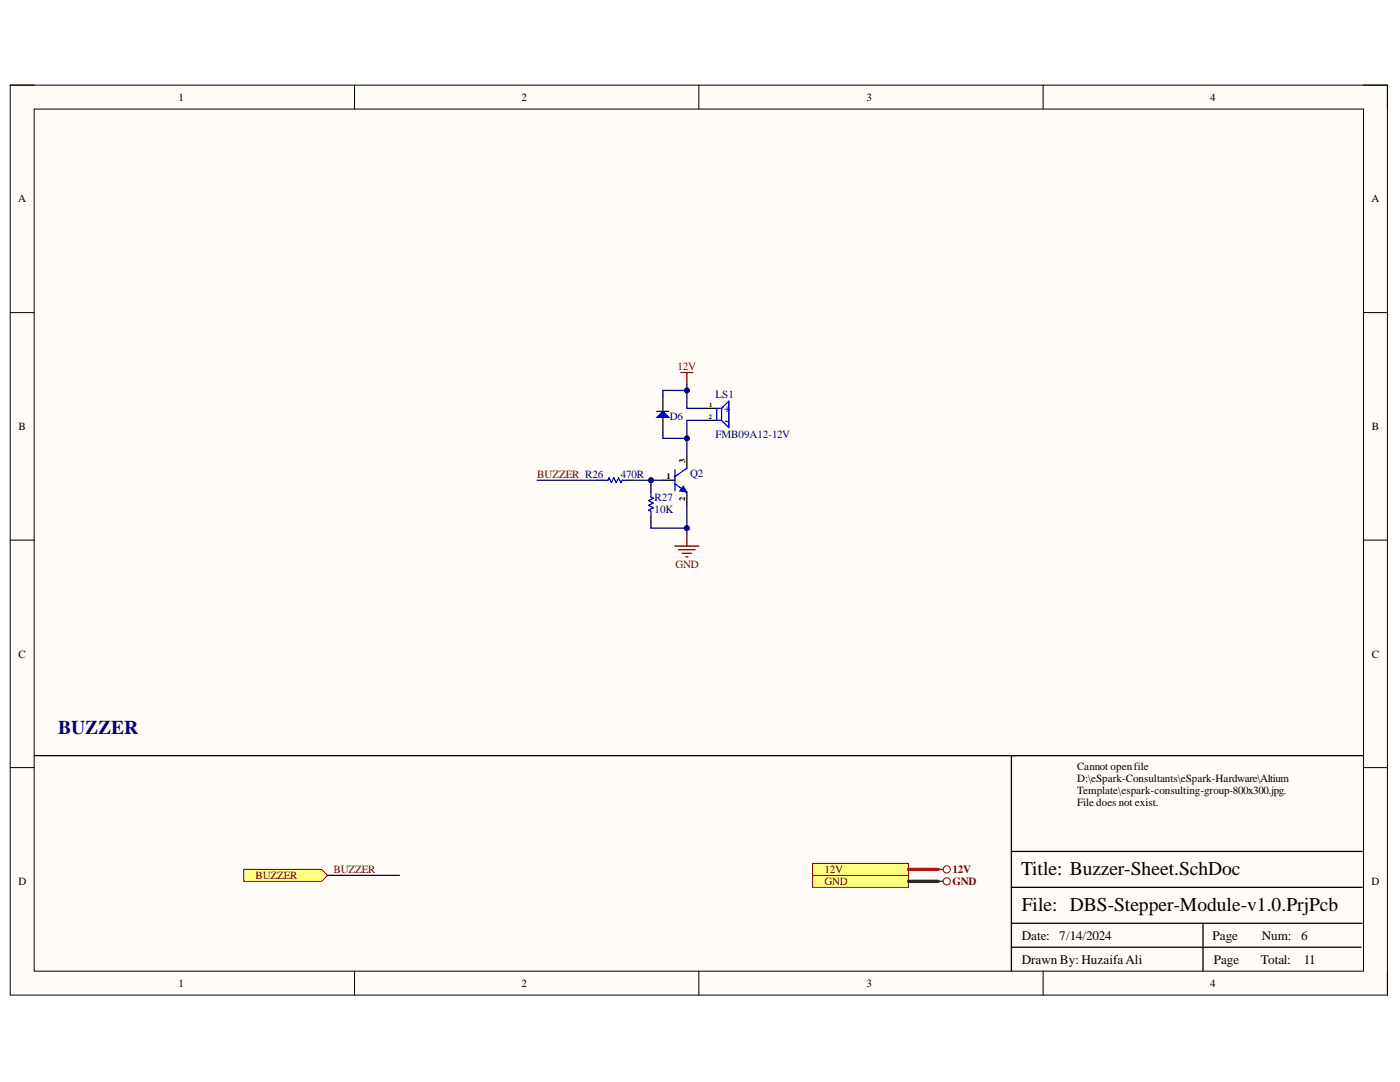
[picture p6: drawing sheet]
<svg xmlns="http://www.w3.org/2000/svg" width="279mm" height="216mm" viewBox="0 0 279 216" stroke-linecap="round" stroke-linejoin="round" font-family="sans-serif">
<path d="M2 17h274.9v181.6h-274.9z" fill-rule="evenodd" fill="#fffcf8"/>
<path d="M2 17h274.9v181.6h-274.9z" fill="none" stroke="#000" stroke-width=".2"/>
<path d="M6.8 21.8h265.3v172h-265.3z" fill-rule="evenodd" fill="#fffcf8"/>
<g fill="none" stroke="#000" stroke-width=".2">
<path d="M2 17h4.8M70.8 17v4.8M139.5 17v4.8M208.2 17v4.8M272.1 17h4.8v4.8M6.8 21.8h265.3v172h-265.3zM2 62.4h4.8M272.1 62.4h4.8M2 107.8h4.8M272.1 107.8h4.8M2 153.2h4.8M272.1 153.2h4.8"/>
<path d="M70.8 193.8v4.8M139.5 193.8v4.8M208.2 193.8v4.8M276.9 193.8v4.8"/>
</g>
<path d="M132.3 95.8h2.4M137.1 91v2.4M137.1 98.2v2.4M140.7 81.5h2.3M140.7 83.9h2.3M272.1 150.8h-70.3v43M201.8 177.1h70.1M201.8 169.9h70.1M201.8 189h69.8M201.8 184.2h70.1M240.1 184.2v9.6" fill="none" stroke="#000" stroke-width=".25"/>
<path d="M134.7 96.5l2.4 1.7M134.7 93.7v4.3M137.1 93.4l-2.4 1.7M144 81.5l1.4-1.4v5.2l-1.4-1.4M144 81.5h-1v2.4h1M144 81.5v2.4" fill="none" stroke="#00f" stroke-width=".25"/>
<path d="M134.7 109h4.8M135.4 109.7h3.3M136.1 110.4h1.9M136.8 111.1h.5M137.1 106.6v2.4" fill="none" stroke="#800000" stroke-width=".25"/>
<path d="M136.4 97l.7 1.2-1.5-.2z" fill="#00f"/>
<path d="M136.4 97l.7 1.2-1.5-.2z" fill="none" stroke="#00f" stroke-width=".2"/>
<path d="M132.3 79.1v3M129.9 97v1.2M132.3 83.3v3M129.9 103v1.2" fill="none" stroke="#000" stroke-width=".25"/>
<path d="M129.9 98.2v1l.5 .2-1 .5 1 .5-1 .4 1 .5-1 .5 .5 .2v1" fill="none" stroke="#00f" stroke-width=".25"/>
<path d="M131.1 83.3l1.2-1.2 1.2 1.2z" fill="#00f"/>
<path d="M120.3 95.8h1l.2-.5 .5 1 .5-1 .5 1 .5-1 .4 1 .3-.5h.9M131.1 83.3l1.2-1.2 1.2 1.2zM131.1 82.1h2.4" fill="none" stroke="#00f" stroke-width=".25"/>
<path d="M135.9 74.3h2.4M137.1 74.3v2.4" fill="none" stroke="#800000" stroke-width=".25"/>
<path d="M119.2 95.8h1.1M125.1 95.8h1.2M6.8 150.8h196" fill="none" stroke="#000" stroke-width=".25"/>
<path d="M162.2 174.7h19.1v2.4h-19.1z" fill-rule="evenodd" fill="#ffff80"/>
<g fill="none" stroke="#800000" stroke-width=".2">
<path d="M162.2 174.7h19.1v2.4h-19.1z"/>
<circle cx="188.9" cy="175.9" r=".72"/>
</g>
<path d="M187.3 175.9h.9" fill="none" stroke="#800000" stroke-width=".25"/>
<path d="M162.2 172.3h19.1v2.4h-19.1z" fill-rule="evenodd" fill="#ffff80"/>
<g fill="none" stroke="#800000" stroke-width=".2">
<path d="M162.2 172.3h19.1v2.4h-19.1z"/>
<circle cx="188.9" cy="173.5" r=".72"/>
</g>
<path d="M187.3 173.5h.9" fill="none" stroke="#800000" stroke-width=".25"/>
<path d="M129.9 104.2v1.2h7.2" fill="none" stroke="#000080" stroke-width=".25"/>
<circle cx="137.1" cy="105.4" r=".48" fill="#000080"/>
<circle cx="137.1" cy="105.4" r=".48" fill="none" stroke="#000080" stroke-width=".2"/>
<path d="M129.9 95.8v1.2" fill="none" stroke="#000080" stroke-width=".25"/>
<circle cx="129.9" cy="95.8" r=".48" fill="#000080"/>
<circle cx="129.9" cy="95.8" r=".48" fill="none" stroke="#000080" stroke-width=".2"/>
<path d="M107.2 95.8h12M137.1 100.6v6" fill="none" stroke="#000080" stroke-width=".25"/>
<circle cx="137.1" cy="105.4" r=".48" fill="#000080"/>
<circle cx="137.1" cy="105.4" r=".48" fill="none" stroke="#000080" stroke-width=".2"/>
<path d="M140.7 83.9h-3.6v7.1" fill="none" stroke="#000080" stroke-width=".25"/>
<circle cx="137.1" cy="87.5" r=".48" fill="#000080"/>
<circle cx="137.1" cy="87.5" r=".48" fill="none" stroke="#000080" stroke-width=".2"/>
<path d="M137.1 77.9v3.6h3.6" fill="none" stroke="#000080" stroke-width=".25"/>
<circle cx="137.1" cy="77.9" r=".48" fill="#000080"/>
<circle cx="137.1" cy="77.9" r=".48" fill="none" stroke="#000080" stroke-width=".2"/>
<path d="M137.1 76.7v1.2h-4.8v1.2" fill="none" stroke="#000080" stroke-width=".25"/>
<circle cx="137.1" cy="77.9" r=".48" fill="#000080"/>
<circle cx="137.1" cy="77.9" r=".48" fill="none" stroke="#000080" stroke-width=".2"/>
<path d="M132.3 86.3v1.2h4.8" fill="none" stroke="#000080" stroke-width=".25"/>
<circle cx="137.1" cy="87.5" r=".48" fill="#000080"/>
<circle cx="137.1" cy="87.5" r=".48" fill="none" stroke="#000080" stroke-width=".2"/>
<path d="M126.3 95.8h6" fill="none" stroke="#000080" stroke-width=".25"/>
<circle cx="129.9" cy="95.8" r=".48" fill="#000080"/>
<circle cx="129.9" cy="95.8" r=".48" fill="none" stroke="#000080" stroke-width=".2"/>
<path d="M181.3 175.9h6" fill="none" stroke="#274e13" stroke-width=".68"/>
<path d="M181.3 173.5h6" fill="none" stroke="#f00" stroke-width=".68"/>
<path d="M48.6 173.5h15.6l1.2 1.2-1.2 1.2h-15.6z" fill-rule="evenodd" fill="#ffff80"/>
<path d="M48.6 173.5h15.6l1.2 1.2-1.2 1.2h-15.6z" fill="none" stroke="#800000" stroke-width=".2"/>
<path d="M65.4 174.7h14.3" fill="none" stroke="#000080" stroke-width=".25"/>
<text font-size="3.9" fill="#000080" x="11.6" y="146.4">BUZZER</text>
<g font-size="3.9">
<text x="203.8" y="174.6">Title: Buzzer-Sheet.SchDoc</text>
<text x="204" y="181.7">File: DBS-Stepper-Module-v1.0.PrjPcb</text>
</g>
<g font-size="2.6">
<text x="204" y="187.5">Date:</text>
<text x="211.4" y="187.5">7/14/2024</text>
<text x="242" y="187.5">Page</text>
<text x="251.8" y="187.5">Num:</text>
<text x="259.7" y="187.5">6</text>
<text x="204" y="192.3">Drawn By: HuzaifaAli</text>
<text x="242.3" y="192.3">Page</text>
<text x="251.7" y="192.3">Total:</text>
<text x="260.2" y="192.3">11</text>
</g>
<g font-size="2.2">
<text x="35.6" y="20.1">1</text>
<text x="104.1" y="20.1">2</text>
<text x="172.9" y="20.1">3</text>
<text x="241.5" y="20.1">4</text>
<text x="3.6" y="40.4">A</text>
<text x="273.7" y="40.4">A</text>
<text x="144.5" y="82.2">+</text>
<text x="3.7" y="85.8">B</text>
<text x="144.7" y="84.6">-</text>
<text x="273.8" y="85.8">B</text>
<text x="3.7" y="131.3">C</text>
<text x="273.8" y="131.3">C</text>
<text x="215" y="153.7">Cannot openfile</text>
<text x="215" y="156">D:\eSpark-Consultants\eSpark-Hardware\Altium</text>
<text x="215" y="158.5">Template\espark-consulting-group-800x300.jpg.</text>
<text x="215" y="160.9">File does not exist.</text>
<text x="3.7" y="176.7">D</text>
<text x="273.7" y="176.7">D</text>
<text x="35.6" y="197">1</text>
<text x="104.1" y="197">2</text>
<text x="172.9" y="197">3</text>
<text x="241.5" y="197">4</text>
</g>
<g font-size="2.2" fill="#800000">
<text x="135.2" y="73.9">12V</text>
<text x="107.2" y="95.4">BUZZER R26</text>
<text x="134.8" y="113.4">GND</text>
<text x="51" y="175.4">BUZZER</text>
<text x="66.5" y="174.2">BUZZER</text>
<text x="164.6" y="176.7">GND</text>
<text x="164.6" y="174.2">12V</text>
<text x="190.1" y="176.7">GND</text>
<text x="190.1" y="174.2">12V</text>
</g>
<g font-size="2.2" fill="#000080">
<text x="133.7" y="83.8">D6</text>
<text x="142.8" y="79.4">LS1</text>
<text x="142.8" y="87.5">FMB09A12-12V</text>
<text x="123.9" y="95.4">470R</text>
<text x="137.7" y="95.2">Q2</text>
<text x="130.6" y="99.9">R27</text>
<text x="130.6" y="102.4">10K</text>
</g>
<g font-size="1.7">
<text x="133" y="95.5">1</text>
<text x="136.7" y="92.5" transform="rotate(-90 136.7 92.5)">3</text>
<text x="136.7" y="99.9" transform="rotate(-90 136.7 99.9)">2</text>
</g>
<g font-size="1.3">
<text x="141.5" y="83.6">2</text>
<text x="141.6" y="81.2">1</text>
</g>
</svg>
